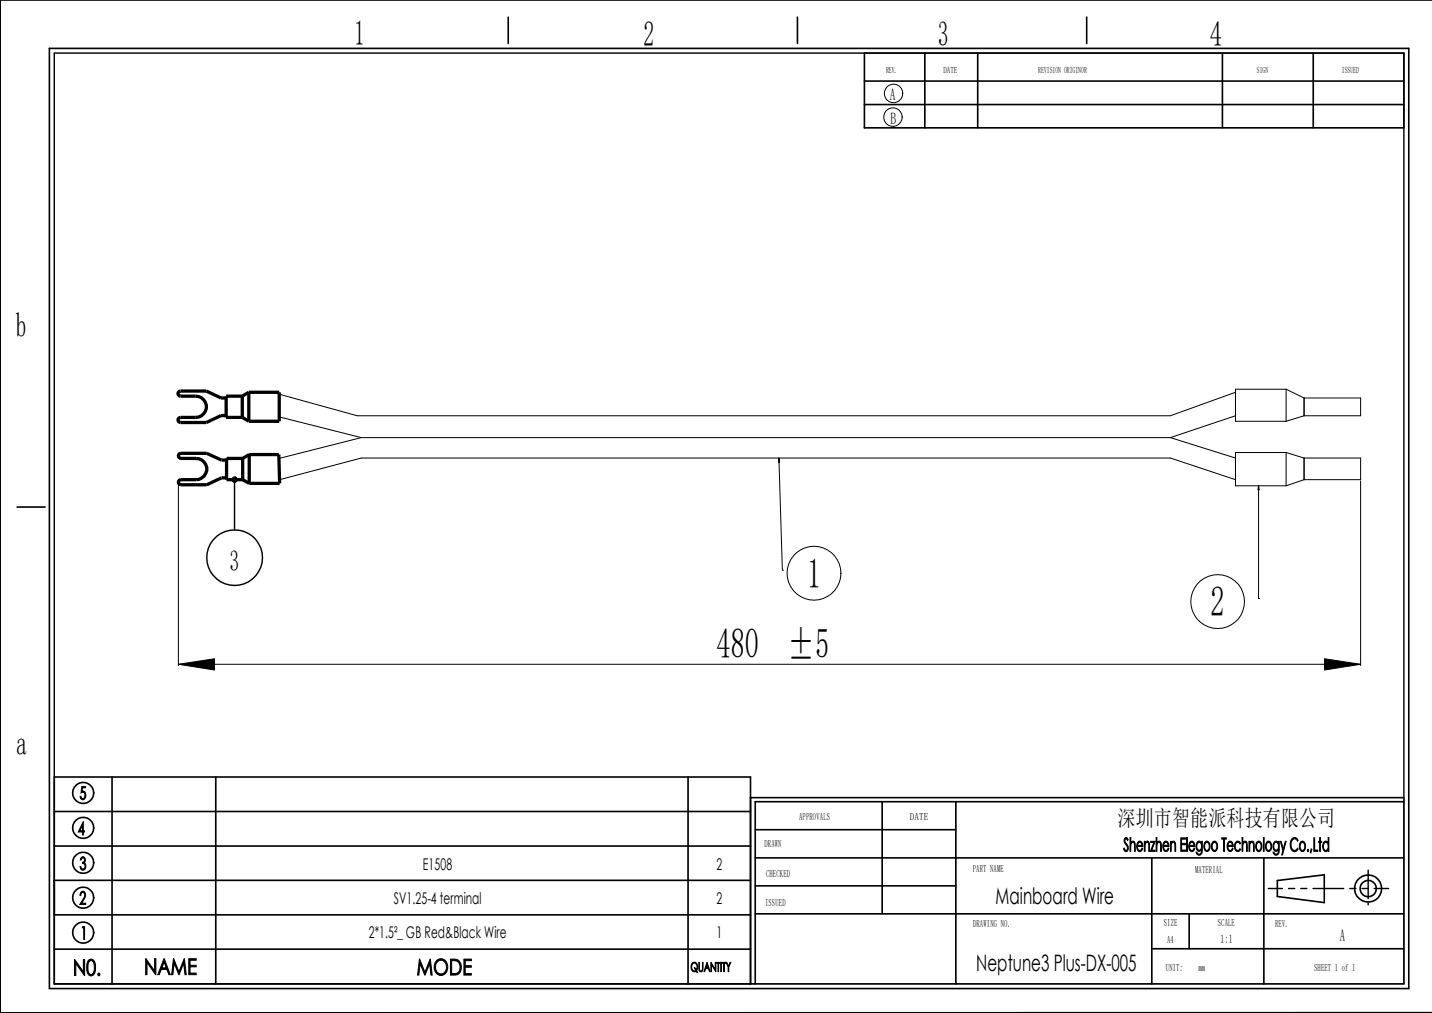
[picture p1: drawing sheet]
<svg xmlns="http://www.w3.org/2000/svg" width="297mm" height="210mm" viewBox="0 0 297 210" stroke-linecap="round" stroke-linejoin="round" font-family="sans-serif">
<g fill="none" stroke="#000" stroke-width=".21">
<path d="M58 99.4l16.9-4.4h167.8l13.5 4.4M58 86.4l16.9 4.3M74.9 90.7h167.8M74.9 90.7l-17 4.3M161.5 95l.2 .8h-.2zM161.5 95l.8 23.2M242.7 90.7l13.5 4.3M256.2 81.3l-13.5 4.9h-168.6l-16.9-4.7M256.2 86.2l-13.5 4.5M266.7 80.7h-10.5v6.6h10.5M266.7 93.8h-10.5v6.9h10.5M266.7 93.8l3.8 1.2"/>
<path d="M266.7 80.7v6.6M266.7 93.8v6.9M266.7 80.7l3.8 1.8M270.5 86.2l-3.8 1.1M270.5 82.5v3.7M270.5 95v4.4M270.5 95h11.7v4.4h-11.7M270.5 82.5h11.7v3.7h-11.7M270.5 99.4l-3.8 1.3M282.2 99.7v38.3M37 100.2v37.8M162.3 118.2h.1"/>
<path d="M261 100.7l.2 .9h-.3zM261 100.7v23.4M37 137.7l7.5-1.1v2.3zM37 137.7h245.2M261 124.1h.1M274.7 136.6l7.5 1.1-7.5 1.2zM291.2 165.4v38.6h-135.5"/>
<circle cx="185.3" cy="19.4" r="1.93"/>
<circle cx="185.2" cy="24.3" r="1.93"/>
<circle cx="168.8" cy="118.8" r="5.6"/>
<circle cx="252.5" cy="124.7" r="5.6"/>
</g>
<g fill="none" stroke="#000" stroke-width=".3">
<path d="M11.3 11h279.9v193h-279.9zM48.6 99.4v10.5M48.9 98.9l-.7 .8M49.1 99.2l-.7 .7M49.1 99.6l-.3 .3M263.1 184.2h2.9M267.3 184.2h1.2M269.8 184.2h1.3M272.3 184.2h6.4M280 184.2h1.2M282.5 184.2h1.3M283.8 180.4v5.9"/>
<path d="M283.8 187.2v.4M285 184.2h3"/>
<circle cx="48.7" cy="99.4" r=".52"/>
<circle cx="48.6" cy="115.6" r="5.8"/>
</g>
<g fill="none" stroke="#000" stroke-width=".68" stroke-linecap="butt">
<path d="M46.9 82.5h-1.1l-3-1.4h-5.3a.53 .53 0 0 0-.6 .5 .53 .53 0 0 0 .6 .5h3.1a2.2 2.2 0 0 1 2.2 2.2 2.2 2.2 0 0 1-2.2 2.2h-3.1a.53 .53 0 0 0-.6 .6 .53 .53 0 0 0 .6 .5h5.3l3-1.5h1.1M47 95.4h-1.1l-3-1.4h-5.4a.53 .53 0 0 0-.5 .5 .53 .53 0 0 0 .5 .5h3.2a2.2 2.2 0 0 1 2.2 2.2 2.2 2.2 0 0 1-2.2 2.2h-3.2a.53 .53 0 0 0-.5 .6 .53 .53 0 0 0 .5 .5h5.4l3-1.4h1.1M50.2 86.5l1.4 .8M50.2 82.1h-3.3v4.4h3.3M50.2 82.1v4.4M50.3 95h-3.3v4.4h3.3M50.3 95v4.4M50.3 99.4l1.4 .8M51.6 81.3h6.3v6h-6.3M51.6 81.3v6M51.6 81.3l-1.4 .8M51.7 94.2h6.1l.2 6h-6.3"/>
<path d="M51.7 94.2v6M51.7 94.2l-1.4 .8"/>
</g>
<g fill="none" stroke="#000" stroke-width=".34">
<path d="M10.2 10h282v194.9h-282zM105.4 3.6v5.4M165.4 3.6v5.4M179.3 16.8h111.9M179.3 11v15.5h111.9M191.8 11v15.5M202.8 11v15.5M225.4 3.6v5.4M253.5 11v15.5M272.4 11v15.5M297 0h-297v210l297-.1M179.3 21.7h111.9"/>
<path d="M3.6 105.1h5.8M11.3 161.1h144.4v42.9h-144.4zM11.3 168.2h144.4M11.3 175.4h144.4M23.2 161.1v42.9M44.7 161.1v42.9M142.7 161.1v42.9M155.7 165.4h135.5M156.6 172h41.6M156.6 177.8h134.6M183 166.2v23.2M198.2 166.2v37.8"/>
<path d="M238.9 177.8v26.2M262.1 177.8v26.2M291.2 166.2h-134.6v37.8M11.3 182.5h144.4M11.3 189.7h144.4M11.3 196.8h144.4M156.6 183.6h41.6M156.6 189.4h134.6M238.9 196.7h52.3M246.6 189.4v7.3M264.9 182.5l9.8-1.1v5.7l-9.8-1.3z"/>
<circle cx="17.2" cy="171.6" r="2.18"/>
<circle cx="17.2" cy="178.9" r="2.18"/>
<circle cx="17.2" cy="164.4" r="2.18"/>
<circle cx="17.2" cy="186.1" r="2.18"/>
<circle cx="17.2" cy="193.3" r="2.18"/>
<circle cx="283.8" cy="184.2" r="2.8"/>
<circle cx="283.8" cy="184.2" r="1.69"/>
</g>
<path d="M161.5 95l.2 .8h-.2zM261 100.7l.2 .9h-.3zM37 137.7l7.5-1.1v2.3zM274.7 136.6l7.5 1.1-7.5 1.2z" fill="#000"/>
<g font-size="8.7">
<text x="167.4" y="121.8">1</text>
<text x="251.1" y="127.7">2</text>
<text x="148.6" y="136.5">480 ±5</text>
</g>
<g font-size="7.2">
<text x="73.4" y="9.2">1</text>
<text x="133.4" y="9.5">2</text>
<text x="194.5" y="9.5">3</text>
<text x="251" y="9.6">4</text>
<text x="3.3" y="69.8">b</text>
<text x="3.3" y="156.6">a</text>
</g>
<text font-size="6.1" x="47.6" y="118.4">3</text>
<g font-size="4.7">
<text x="231.8" y="171.3">深圳市智能派科技有限公司</text>
<text x="206.5" y="187.3">Mainboard Wire</text>
<text x="202.5" y="201.4">Neptune3 Plus-DX-005</text>
</g>
<g font-size="4.6">
<text x="15.1" y="202.2">N0.</text>
<text x="29.9" y="202.1">NAME</text>
<text x="86.4" y="202.1">MODE</text>
</g>
<text font-size="3.9" x="233" y="176.5">Shenzhen Elegoo Technology Co.,Ltd</text>
<g font-size="3.7">
<text x="16.5" y="165.7">5</text>
<text x="16.2" y="173.1">4</text>
<text x="16.5" y="180.3">3</text>
<text x="16.5" y="187.5">2</text>
<text x="16.7" y="194.7">1</text>
</g>
<g font-size="3.4">
<text x="184.5" y="20.8">A</text>
<text x="184.7" y="25.7">B</text>
<text x="277.9" y="195.1">A</text>
</g>
<g font-size="3.3">
<text x="87.7" y="180.3">E1508</text>
<text x="148.6" y="180.3">2</text>
<text x="81.7" y="187.4">SV1.25-4 terminal</text>
<text x="148.6" y="187.4">2</text>
<text x="76.5" y="194.5">2*1.5²_ GB Red&amp;Black Wire</text>
<text x="148.6" y="194.5">1</text>
</g>
<text font-size="2.7" x="143.2" y="201.4">QUANTITY</text>
<text font-size="2.5" x="253.2" y="195.6">1:1</text>
<g font-size="2.1">
<text x="165.7" y="170.1">APPROVALS</text>
<text x="188.7" y="170.1">DATE</text>
<text x="158.5" y="175.7">DRAWN</text>
<text x="158.9" y="181.7">CHECKED</text>
<text x="201.8" y="180.8">PART NAME</text>
<text x="247.9" y="181.1">MATERIAL</text>
<text x="158.7" y="187.7">ISSUED</text>
<text x="201.8" y="192.2">DRAWING NO.</text>
<text x="241.4" y="192.1">SIZE</text>
<text x="242.1" y="195.5">A4</text>
<text x="252.6" y="192.1">SCALE</text>
<text x="264.5" y="192.1">REV.</text>
<text x="241.8" y="201.2">UNIT:</text>
<text x="248.5" y="201.2">mm</text>
<text x="272.5" y="201.3">SHEET 1 of 1</text>
</g>
<g font-size="1.8">
<text x="183.8" y="15.1">REV.</text>
<text x="195.7" y="15.1">DATE</text>
<text x="215.3" y="15.1">REVISION ORIGINOR</text>
<text x="260.7" y="15.1">SIGN</text>
<text x="278.3" y="15.1">ISSUED</text>
</g>
</svg>
